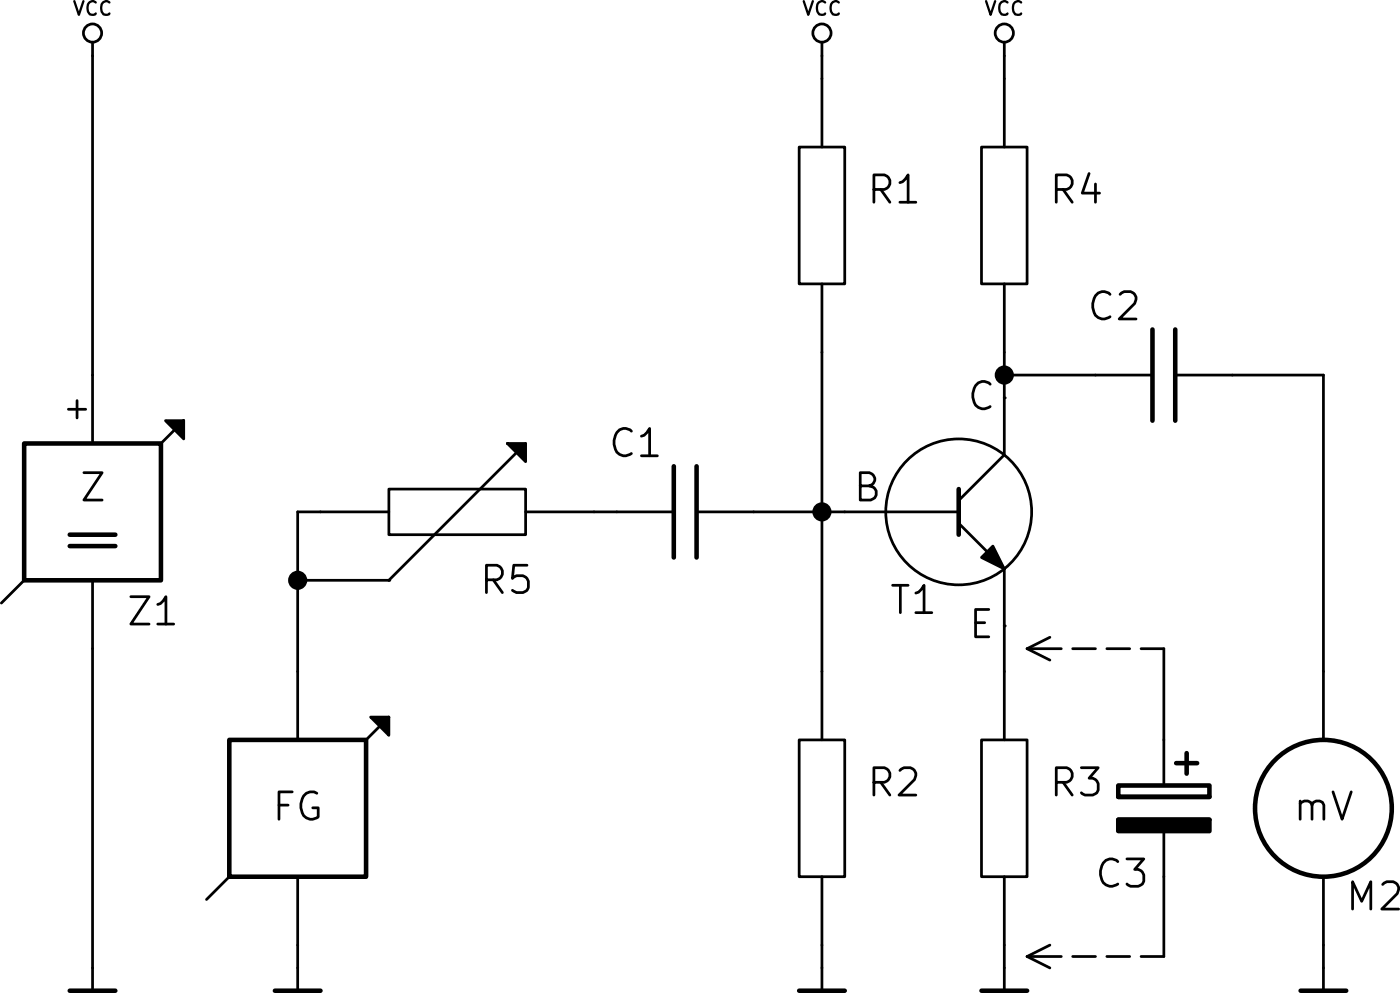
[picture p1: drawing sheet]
EESchema Schematic File Version 2
LIBS:elm
LIBS:power
LIBS:device
LIBS:transistors
LIBS:conn
LIBS:linear
LIBS:regul
LIBS:74xx
LIBS:cmos4000
LIBS:adc-dac
LIBS:memory
LIBS:xilinx
LIBS:special
LIBS:microcontrollers
LIBS:dsp
LIBS:microchip
LIBS:analog_switches
LIBS:motorola
LIBS:texas
LIBS:intel
LIBS:audio
LIBS:interface
LIBS:digital-audio
LIBS:philips
LIBS:display
LIBS:cypress
LIBS:siliconi
LIBS:opto
LIBS:atmel
LIBS:contrib
LIBS:valves
EELAYER 27 0
EELAYER END
$Descr A4 11693 8268
encoding utf-8
Sheet 1 1
Title ""
Date "21 oct 2014"
Rev ""
Comp ""
Comment1 ""
Comment2 ""
Comment3 ""
Comment4 ""
$EndDescr
$Comp
L NPN-O T1
U 1 1
P 4700 4150
F 0 "T1" H 4550 3950 60  0000 C CNN
F 1 "NPN-O" H 4550 4350 60  0001 C CNN
F 2 "~" H 4700 4150 60  0000 C CNN
F 3 "~" H 4700 4150 60  0000 C CNN
	1    4700 4150
	1    0    0    -1  
$EndComp
$Comp
L R R1
U 1 1
P 4350 3500
F 0 "R1" H 4450 3550 60  0000 L CNN
F 1 "R" H 4450 3450 60  0001 L CNN
F 2 "~" H 4350 3500 60  0000 C CNN
F 3 "~" H 4350 3500 60  0000 C CNN
	1    4350 3500
	1    0    0    -1  
$EndComp
$Comp
L R R3
U 1 1
P 4750 4800
F 0 "R3" H 4850 4850 60  0000 L CNN
F 1 "R" H 4850 4750 60  0001 L CNN
F 2 "~" H 4750 4800 60  0000 C CNN
F 3 "~" H 4750 4800 60  0000 C CNN
	1    4750 4800
	1    0    0    -1  
$EndComp
$Comp
L R R2
U 1 1
P 4350 4800
F 0 "R2" H 4450 4850 60  0000 L CNN
F 1 "R" H 4450 4750 60  0001 L CNN
F 2 "~" H 4350 4800 60  0000 C CNN
F 3 "~" H 4350 4800 60  0000 C CNN
	1    4350 4800
	1    0    0    -1  
$EndComp
$Comp
L R R4
U 1 1
P 4750 3500
F 0 "R4" H 4850 3550 60  0000 L CNN
F 1 "R" H 4850 3450 60  0001 L CNN
F 2 "~" H 4750 3500 60  0000 C CNN
F 3 "~" H 4750 3500 60  0000 C CNN
	1    4750 3500
	1    0    0    -1  
$EndComp
$Comp
L MV M2
U 1 1
P 5450 4800
F 0 "M2" H 5500 4600 60  0000 L CNN
F 1 "MV" H 5450 4700 60  0001 C CNN
F 2 "~" H 5450 4800 60  0000 C CNN
F 3 "~" H 5450 4800 60  0000 C CNN
	1    5450 4800
	1    0    0    -1  
$EndComp
$Comp
L ZR= Z1
U 1 1
P 2750 4150
F 0 "Z1" H 2825 3925 60  0000 L CNN
F 1 "ZR=" H 2800 4350 60  0001 L CNN
F 2 "~" H 2750 4150 60  0000 C CNN
F 3 "~" H 2750 4150 60  0000 C CNN
	1    2750 4150
	1    0    0    -1  
$EndComp
$Comp
L FG FG1
U 1 1
P 3200 4800
F 0 "FG1" H 3250 4600 60  0001 L CNN
F 1 "FG" H 3200 4800 60  0001 C CNN
F 2 "~" H 3200 4800 60  0000 C CNN
F 3 "~" H 3200 4800 60  0000 C CNN
	1    3200 4800
	1    0    0    -1  
$EndComp
$Comp
L C C1
U 1 1
P 4050 4150
F 0 "C1" V 4200 4200 60  0000 L CNN
F 1 "C" H 4200 4100 60  0001 L CNN
F 2 "~" H 4050 4150 60  0000 C CNN
F 3 "~" H 4050 4150 60  0000 C CNN
	1    4050 4150
	0    -1   -1   0   
$EndComp
$Comp
L C C2
U 1 1
P 5100 3850
F 0 "C2" V 5250 3900 60  0000 L CNN
F 1 "C" H 5250 3800 60  0001 L CNN
F 2 "~" H 5100 3850 60  0000 C CNN
F 3 "~" H 5100 3850 60  0000 C CNN
	1    5100 3850
	0    -1   -1   0   
$EndComp
$Comp
L VCC #PWR2
U 1 1
P 4350 3150
F 0 "#PWR2" H 4350 3250 30  0001 C CNN
F 1 "VCC" H 4350 3250 30  0000 C CNN
F 2 "" H 4350 3150 60  0000 C CNN
F 3 "" H 4350 3150 60  0000 C CNN
	1    4350 3150
	1    0    0    -1  
$EndComp
$Comp
L VCC #PWR3
U 1 1
P 4750 3150
F 0 "#PWR3" H 4750 3250 30  0001 C CNN
F 1 "VCC" H 4750 3250 30  0000 C CNN
F 2 "" H 4750 3150 60  0000 C CNN
F 3 "" H 4750 3150 60  0000 C CNN
	1    4750 3150
	1    0    0    -1  
$EndComp
$Comp
L VCC #PWR1
U 1 1
P 2750 3150
F 0 "#PWR1" H 2750 3250 30  0001 C CNN
F 1 "VCC" H 2750 3250 30  0000 C CNN
F 2 "" H 2750 3150 60  0000 C CNN
F 3 "" H 2750 3150 60  0000 C CNN
	1    2750 3150
	1    0    0    -1  
$EndComp
$Comp
L GND P7
U 1 1
P 5450 5200
F 0 "P7" H 5650 5150 60  0001 C CNN
F 1 "GND" H 5450 5150 60  0001 C CNN
F 2 "~" H 5450 5200 60  0000 C CNN
F 3 "~" H 5450 5200 60  0000 C CNN
	1    5450 5200
	1    0    0    -1  
$EndComp
$Comp
L GND P5
U 1 1
P 4750 5200
F 0 "P5" H 4950 5150 60  0001 C CNN
F 1 "GND" H 4750 5150 60  0001 C CNN
F 2 "~" H 4750 5200 60  0000 C CNN
F 3 "~" H 4750 5200 60  0000 C CNN
	1    4750 5200
	1    0    0    -1  
$EndComp
$Comp
L GND P4
U 1 1
P 4350 5200
F 0 "P4" H 4550 5150 60  0001 C CNN
F 1 "GND" H 4350 5150 60  0001 C CNN
F 2 "~" H 4350 5200 60  0000 C CNN
F 3 "~" H 4350 5200 60  0000 C CNN
	1    4350 5200
	1    0    0    -1  
$EndComp
$Comp
L GND P2
U 1 1
P 3200 5200
F 0 "P2" H 3400 5150 60  0001 C CNN
F 1 "GND" H 3200 5150 60  0001 C CNN
F 2 "~" H 3200 5200 60  0000 C CNN
F 3 "~" H 3200 5200 60  0000 C CNN
	1    3200 5200
	1    0    0    -1  
$EndComp
$Comp
L GND P1
U 1 1
P 2750 5200
F 0 "P1" H 2950 5150 60  0001 C CNN
F 1 "GND" H 2750 5150 60  0001 C CNN
F 2 "~" H 2750 5200 60  0000 C CNN
F 3 "~" H 2750 5200 60  0000 C CNN
	1    2750 5200
	1    0    0    -1  
$EndComp
$Comp
L CP1 C3
U 1 1
P 5100 4800
F 0 "C3" H 4950 4650 60  0000 L CNN
F 1 "CP1" H 5250 4750 60  0001 L CNN
F 2 "~" H 5100 4800 60  0000 C CNN
F 3 "~" H 5100 4800 60  0000 C CNN
	1    5100 4800
	1    0    0    -1  
$EndComp
Wire Wire Line
	4350 3800 4350 4500
Connection ~ 4350 4150
Wire Wire Line
	4750 4500 4750 4400
Wire Wire Line
	4750 3900 4750 3800
Wire Wire Line
	4750 3850 4950 3850
Connection ~ 4750 3850
Wire Wire Line
	2750 3150 2750 3850
Wire Wire Line
	4350 3200 4350 3150
Wire Wire Line
	4750 3200 4750 3150
Wire Wire Line
	5450 3850 5450 4500
Wire Wire Line
	5450 5100 5450 5150
Wire Wire Line
	4750 5100 4750 5150
Wire Wire Line
	2750 5150 2750 4450
Wire Wire Line
	3200 5100 3200 5150
Wire Wire Line
	4350 5100 4350 5150
Wire Wire Line
	5100 4650 5100 4450
Wire Notes Line
	4800 4450 4850 4425
Wire Notes Line
	4800 4450 4850 4475
Wire Wire Line
	5100 4950 5100 5125
Wire Notes Line
	4800 5125 4850 5100
Wire Notes Line
	4800 5125 4850 5150
Wire Notes Line
	4800 5125 4875 5125
Wire Notes Line
	5100 5125 5050 5125
Wire Notes Line
	5025 5125 4975 5125
Wire Notes Line
	4950 5125 4900 5125
Wire Notes Line
	5100 4450 5050 4450
Wire Notes Line
	5025 4450 4975 4450
Wire Notes Line
	4950 4450 4900 4450
Wire Notes Line
	4875 4450 4800 4450
Wire Wire Line
	5250 3850 5450 3850
$Comp
L RP R5
U 1 1
P 3550 4150
F 0 "R5" V 3400 4200 60  0000 L CNN
F 1 "RP" H 3650 4100 60  0001 L CNN
F 2 "~" H 3550 4150 60  0000 C CNN
F 3 "~" H 3550 4150 60  0000 C CNN
	1    3550 4150
	0    1    -1   0   
$EndComp
Wire Wire Line
	3250 4150 3200 4150
Wire Wire Line
	3200 4150 3200 4500
Wire Wire Line
	3400 4300 3200 4300
Connection ~ 3200 4300
Wire Wire Line
	3850 4150 3900 4150
Wire Wire Line
	4200 4150 4400 4150
$EndSCHEMATC
